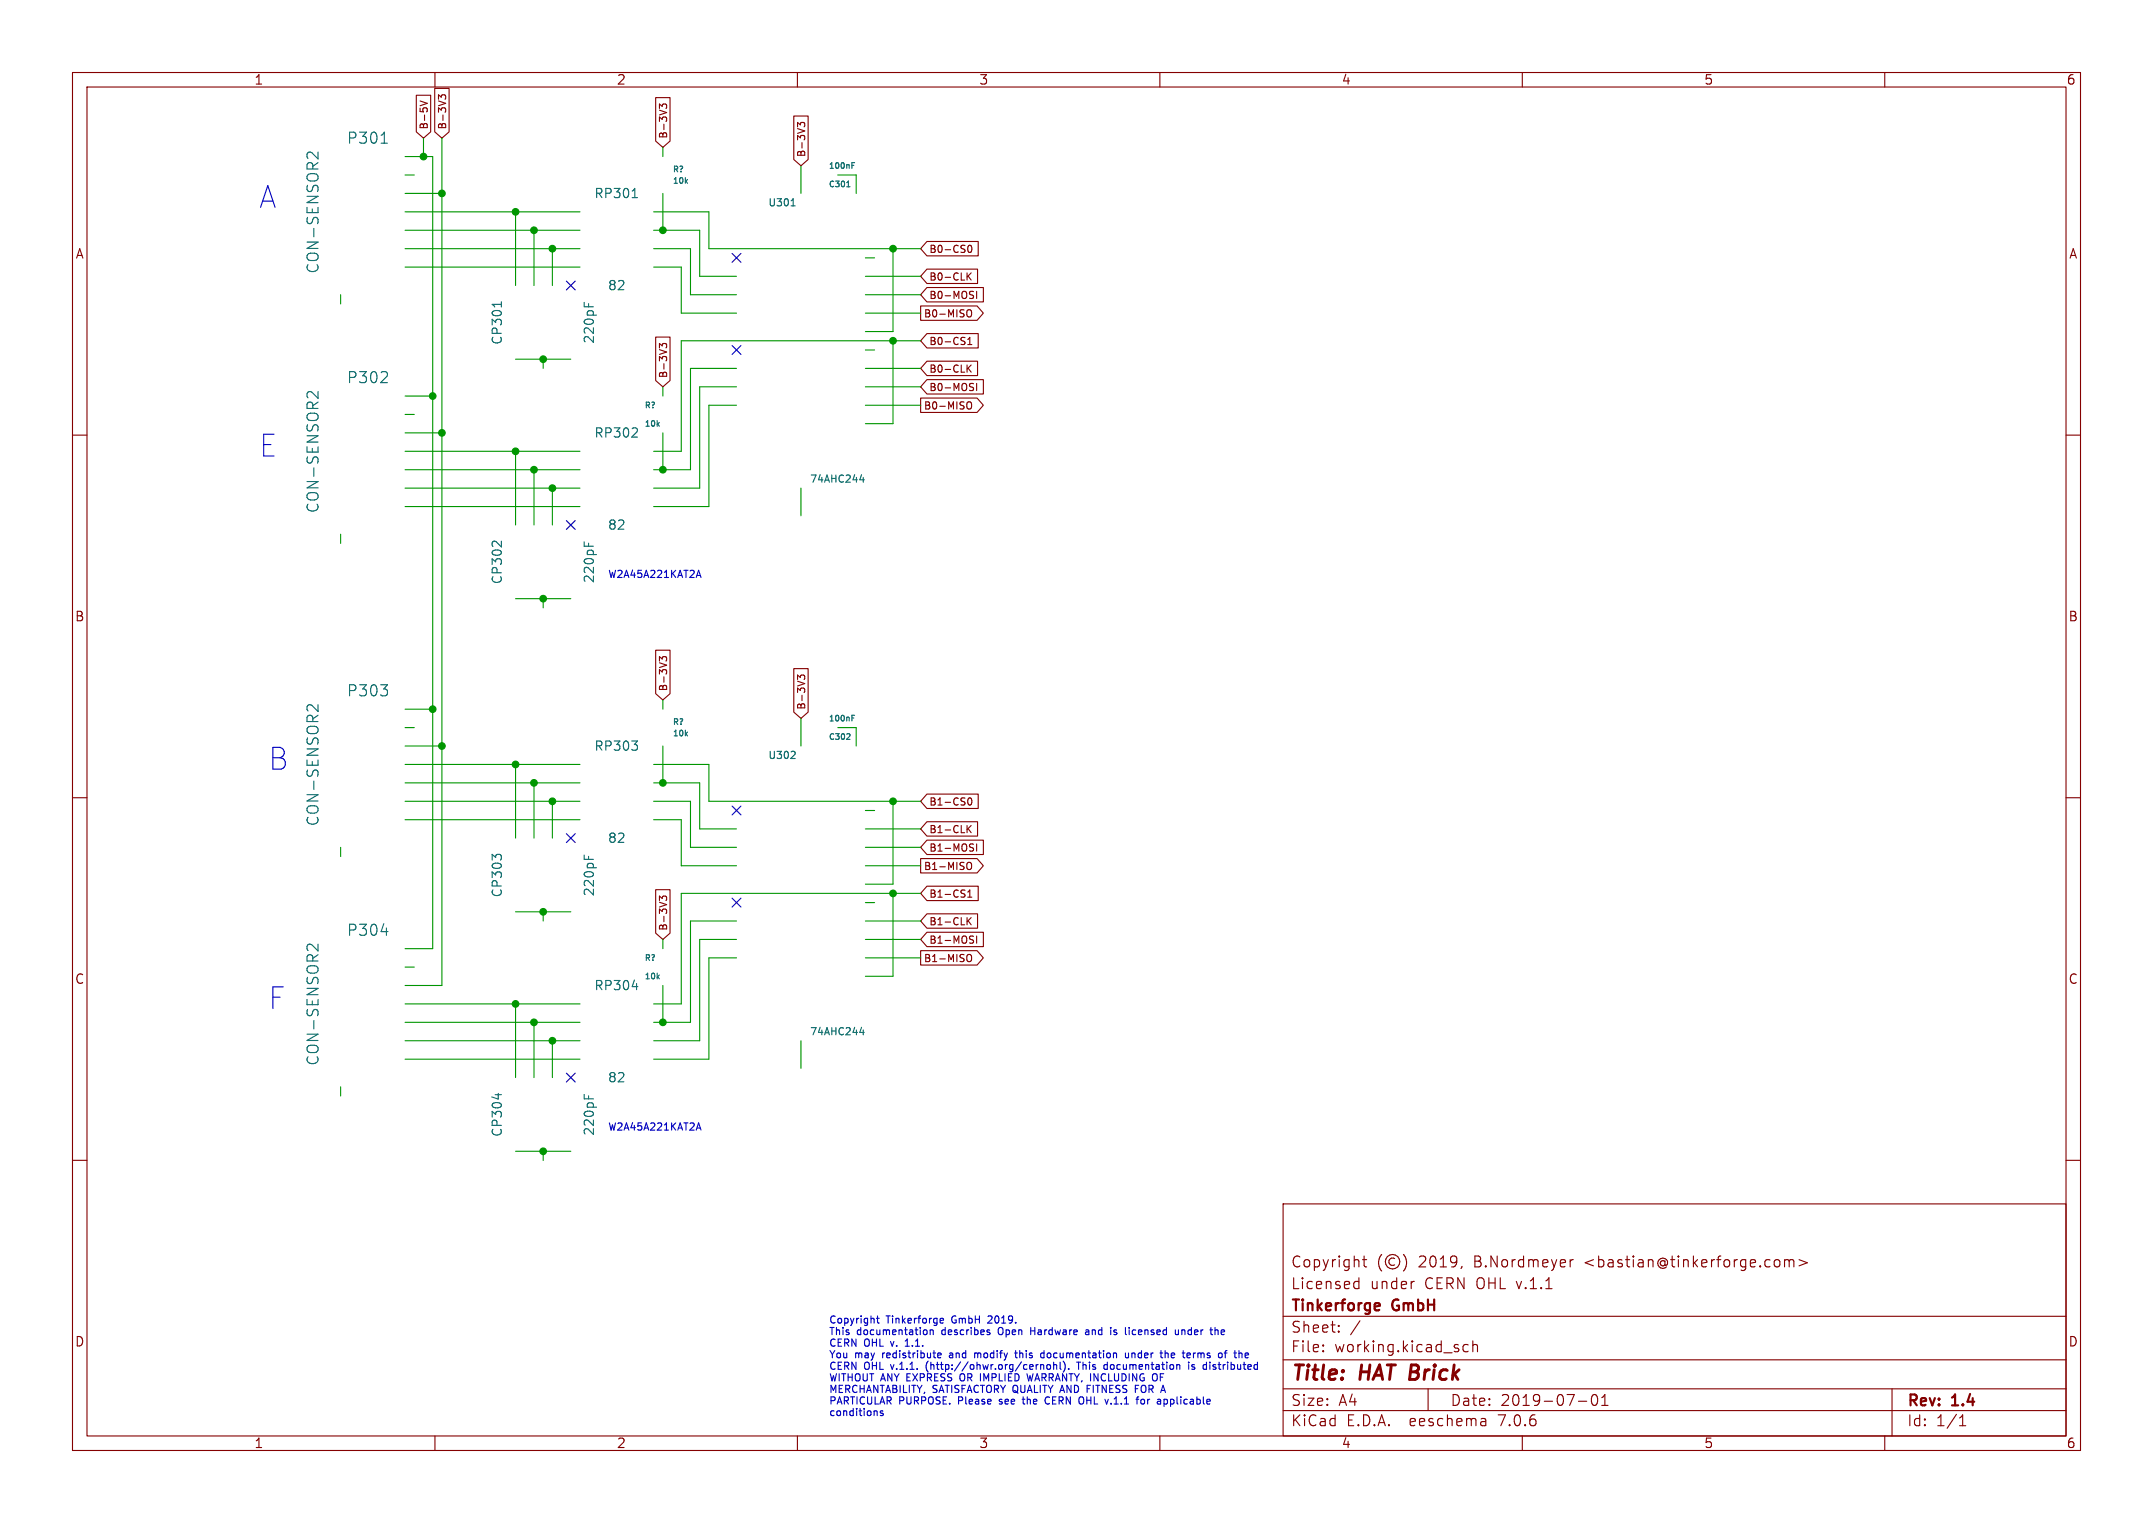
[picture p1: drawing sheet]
(kicad_sch (version 20230121) (generator eeschema)

 (paper "A4")

 (title_block
  (title "HAT Brick")
  (date "2019-07-01")
  (rev "1.4")
  (company "Tinkerforge GmbH")
  (comment 1 "Licensed under CERN OHL v.1.1")
  (comment 2 "Copyright (©) 2019, B.Nordmeyer <bastian@tinkerforge.com>"))

 (lib_symbols)

 (junction (at 59.69 54.61) (diameter 0) (color 0 0 0 0))
 (junction (at 76.2 143.51) (diameter 0) (color 0 0 0 0))
 (junction (at 60.96 102.87) (diameter 0) (color 0 0 0 0))
 (junction (at 60.96 59.69) (diameter 0) (color 0 0 0 0))
 (junction (at 71.12 138.43) (diameter 0) (color 0 0 0 0))
 (junction (at 73.66 140.97) (diameter 0) (color 0 0 0 0))
 (junction (at 74.93 49.53) (diameter 0) (color 0 0 0 0))
 (junction (at 73.66 107.95) (diameter 0) (color 0 0 0 0))
 (junction (at 74.93 158.75) (diameter 0) (color 0 0 0 0))
 (junction (at 123.19 46.99) (diameter 0) (color 0 0 0 0))
 (junction (at 123.19 110.49) (diameter 0) (color 0 0 0 0))
 (junction (at 91.44 140.97) (diameter 0) (color 0 0 0 0))
 (junction (at 123.19 123.19) (diameter 0) (color 0 0 0 0))
 (junction (at 73.66 64.77) (diameter 0) (color 0 0 0 0))
 (junction (at 60.96 26.67) (diameter 0) (color 0 0 0 0))
 (junction (at 74.93 82.55) (diameter 0) (color 0 0 0 0))
 (junction (at 59.69 97.79) (diameter 0) (color 0 0 0 0))
 (junction (at 91.44 107.95) (diameter 0) (color 0 0 0 0))
 (junction (at 123.19 34.29) (diameter 0) (color 0 0 0 0))
 (junction (at 76.2 67.31) (diameter 0) (color 0 0 0 0))
 (junction (at 71.12 62.23) (diameter 0) (color 0 0 0 0))
 (junction (at 76.2 110.49) (diameter 0) (color 0 0 0 0))
 (junction (at 74.93 125.73) (diameter 0) (color 0 0 0 0))
 (junction (at 71.12 29.21) (diameter 0) (color 0 0 0 0))
 (junction (at 73.66 31.75) (diameter 0) (color 0 0 0 0))
 (junction (at 76.2 34.29) (diameter 0) (color 0 0 0 0))
 (junction (at 58.42 21.59) (diameter 0) (color 0 0 0 0))
 (junction (at 71.12 105.41) (diameter 0) (color 0 0 0 0))
 (junction (at 91.44 31.75) (diameter 0) (color 0 0 0 0))
 (junction (at 91.44 64.77) (diameter 0) (color 0 0 0 0))

 (no_connect (at 78.74 148.59))
 (no_connect (at 101.6 48.26))
 (no_connect (at 101.6 111.76))
 (no_connect (at 101.6 124.46))
 (no_connect (at 78.74 115.57))
 (no_connect (at 78.74 72.39))
 (no_connect (at 101.6 35.56))
 (no_connect (at 78.74 39.37))

 (wire (pts (xy 73.66 148.59) (xy 73.66 140.97)) (stroke (width 0) (type default)))
 (wire (pts (xy 95.25 40.64) (xy 95.25 34.29)) (stroke (width 0) (type default)))
 (wire (pts (xy 101.6 50.8) (xy 95.25 50.8)) (stroke (width 0) (type default)))
 (wire (pts (xy 59.69 130.81) (xy 55.88 130.81)) (stroke (width 0) (type default)))
 (wire (pts (xy 115.57 24.13) (xy 118.11 24.13)) (stroke (width 0) (type default)))
 (wire (pts (xy 95.25 140.97) (xy 91.44 140.97)) (stroke (width 0) (type default)))
 (wire (pts (xy 96.52 129.54) (xy 96.52 143.51)) (stroke (width 0) (type default)))
 (wire (pts (xy 96.52 114.3) (xy 96.52 107.95)) (stroke (width 0) (type default)))
 (wire (pts (xy 55.88 100.33) (xy 57.15 100.33)) (stroke (width 0) (type default)))
 (wire (pts (xy 59.69 21.59) (xy 59.69 54.61)) (stroke (width 0) (type default)))
 (wire (pts (xy 60.96 102.87) (xy 55.88 102.87)) (stroke (width 0) (type default)))
 (wire (pts (xy 58.42 21.59) (xy 55.88 21.59)) (stroke (width 0) (type default)))
 (wire (pts (xy 91.44 107.95) (xy 90.17 107.95)) (stroke (width 0) (type default)))
 (wire (pts (xy 73.66 115.57) (xy 73.66 107.95)) (stroke (width 0) (type default)))
 (wire (pts (xy 101.6 127) (xy 95.25 127)) (stroke (width 0) (type default)))
 (wire (pts (xy 110.49 22.86) (xy 110.49 26.67)) (stroke (width 0) (type default)))
 (wire (pts (xy 119.38 40.64) (xy 127 40.64)) (stroke (width 0) (type default)))
 (wire (pts (xy 91.44 59.69) (xy 91.44 64.77)) (stroke (width 0) (type default)))
 (wire (pts (xy 91.44 140.97) (xy 90.17 140.97)) (stroke (width 0) (type default)))
 (wire (pts (xy 55.88 69.85) (xy 80.01 69.85)) (stroke (width 0) (type default)))
 (wire (pts (xy 118.11 100.33) (xy 118.11 102.87)) (stroke (width 0) (type default)))
 (wire (pts (xy 55.88 105.41) (xy 71.12 105.41)) (stroke (width 0) (type default)))
 (wire (pts (xy 55.88 31.75) (xy 73.66 31.75)) (stroke (width 0) (type default)))
 (wire (pts (xy 76.2 67.31) (xy 80.01 67.31)) (stroke (width 0) (type default)))
 (wire (pts (xy 71.12 125.73) (xy 74.93 125.73)) (stroke (width 0) (type default)))
 (wire (pts (xy 55.88 67.31) (xy 76.2 67.31)) (stroke (width 0) (type default)))
 (wire (pts (xy 96.52 38.1) (xy 96.52 31.75)) (stroke (width 0) (type default)))
 (wire (pts (xy 123.19 123.19) (xy 93.98 123.19)) (stroke (width 0) (type default)))
 (wire (pts (xy 101.6 55.88) (xy 97.79 55.88)) (stroke (width 0) (type default)))
 (wire (pts (xy 97.79 69.85) (xy 90.17 69.85)) (stroke (width 0) (type default)))
 (wire (pts (xy 46.99 118.11) (xy 46.99 116.84)) (stroke (width 0) (type default)))
 (wire (pts (xy 119.38 119.38) (xy 127 119.38)) (stroke (width 0) (type default)))
 (wire (pts (xy 119.38 132.08) (xy 127 132.08)) (stroke (width 0) (type default)))
 (wire (pts (xy 127 123.19) (xy 123.19 123.19)) (stroke (width 0) (type default)))
 (wire (pts (xy 46.99 41.91) (xy 46.99 40.64)) (stroke (width 0) (type default)))
 (wire (pts (xy 60.96 59.69) (xy 55.88 59.69)) (stroke (width 0) (type default)))
 (wire (pts (xy 96.52 53.34) (xy 96.52 67.31)) (stroke (width 0) (type default)))
 (wire (pts (xy 127 46.99) (xy 123.19 46.99)) (stroke (width 0) (type default)))
 (wire (pts (xy 55.88 110.49) (xy 76.2 110.49)) (stroke (width 0) (type default)))
 (wire (pts (xy 101.6 129.54) (xy 96.52 129.54)) (stroke (width 0) (type default)))
 (wire (pts (xy 71.12 105.41) (xy 80.01 105.41)) (stroke (width 0) (type default)))
 (wire (pts (xy 97.79 105.41) (xy 90.17 105.41)) (stroke (width 0) (type default)))
 (wire (pts (xy 73.66 39.37) (xy 73.66 31.75)) (stroke (width 0) (type default)))
 (wire (pts (xy 90.17 113.03) (xy 93.98 113.03)) (stroke (width 0) (type default)))
 (wire (pts (xy 55.88 62.23) (xy 71.12 62.23)) (stroke (width 0) (type default)))
 (wire (pts (xy 55.88 107.95) (xy 73.66 107.95)) (stroke (width 0) (type default)))
 (wire (pts (xy 101.6 132.08) (xy 97.79 132.08)) (stroke (width 0) (type default)))
 (wire (pts (xy 91.44 54.61) (xy 91.44 53.34)) (stroke (width 0) (type default)))
 (wire (pts (xy 60.96 59.69) (xy 60.96 102.87)) (stroke (width 0) (type default)))
 (wire (pts (xy 73.66 72.39) (xy 73.66 64.77)) (stroke (width 0) (type default)))
 (wire (pts (xy 97.79 110.49) (xy 123.19 110.49)) (stroke (width 0) (type default)))
 (wire (pts (xy 74.93 125.73) (xy 74.93 127)) (stroke (width 0) (type default)))
 (wire (pts (xy 119.38 43.18) (xy 127 43.18)) (stroke (width 0) (type default)))
 (wire (pts (xy 55.88 24.13) (xy 57.15 24.13)) (stroke (width 0) (type default)))
 (wire (pts (xy 59.69 97.79) (xy 55.88 97.79)) (stroke (width 0) (type default)))
 (wire (pts (xy 74.93 83.82) (xy 74.93 82.55)) (stroke (width 0) (type default)))
 (wire (pts (xy 59.69 54.61) (xy 59.69 97.79)) (stroke (width 0) (type default)))
 (wire (pts (xy 76.2 143.51) (xy 80.01 143.51)) (stroke (width 0) (type default)))
 (wire (pts (xy 76.2 148.59) (xy 76.2 143.51)) (stroke (width 0) (type default)))
 (wire (pts (xy 119.38 116.84) (xy 127 116.84)) (stroke (width 0) (type default)))
 (wire (pts (xy 93.98 46.99) (xy 93.98 62.23)) (stroke (width 0) (type default)))
 (wire (pts (xy 76.2 72.39) (xy 76.2 67.31)) (stroke (width 0) (type default)))
 (wire (pts (xy 93.98 43.18) (xy 101.6 43.18)) (stroke (width 0) (type default)))
 (wire (pts (xy 73.66 140.97) (xy 80.01 140.97)) (stroke (width 0) (type default)))
 (wire (pts (xy 74.93 125.73) (xy 78.74 125.73)) (stroke (width 0) (type default)))
 (wire (pts (xy 74.93 160.02) (xy 74.93 158.75)) (stroke (width 0) (type default)))
 (wire (pts (xy 71.12 39.37) (xy 71.12 29.21)) (stroke (width 0) (type default)))
 (wire (pts (xy 59.69 97.79) (xy 59.69 130.81)) (stroke (width 0) (type default)))
 (wire (pts (xy 123.19 45.72) (xy 119.38 45.72)) (stroke (width 0) (type default)))
 (wire (pts (xy 119.38 111.76) (xy 120.65 111.76)) (stroke (width 0) (type default)))
 (wire (pts (xy 71.12 49.53) (xy 74.93 49.53)) (stroke (width 0) (type default)))
 (wire (pts (xy 76.2 115.57) (xy 76.2 110.49)) (stroke (width 0) (type default)))
 (wire (pts (xy 55.88 57.15) (xy 57.15 57.15)) (stroke (width 0) (type default)))
 (wire (pts (xy 95.25 116.84) (xy 95.25 110.49)) (stroke (width 0) (type default)))
 (wire (pts (xy 71.12 82.55) (xy 74.93 82.55)) (stroke (width 0) (type default)))
 (wire (pts (xy 91.44 130.81) (xy 91.44 129.54)) (stroke (width 0) (type default)))
 (wire (pts (xy 96.52 107.95) (xy 91.44 107.95)) (stroke (width 0) (type default)))
 (wire (pts (xy 95.25 64.77) (xy 91.44 64.77)) (stroke (width 0) (type default)))
 (wire (pts (xy 71.12 148.59) (xy 71.12 138.43)) (stroke (width 0) (type default)))
 (wire (pts (xy 97.79 105.41) (xy 97.79 110.49)) (stroke (width 0) (type default)))
 (wire (pts (xy 93.98 138.43) (xy 90.17 138.43)) (stroke (width 0) (type default)))
 (wire (pts (xy 55.88 133.35) (xy 57.15 133.35)) (stroke (width 0) (type default)))
 (wire (pts (xy 123.19 121.92) (xy 119.38 121.92)) (stroke (width 0) (type default)))
 (wire (pts (xy 60.96 102.87) (xy 60.96 135.89)) (stroke (width 0) (type default)))
 (wire (pts (xy 119.38 127) (xy 127 127)) (stroke (width 0) (type default)))
 (wire (pts (xy 110.49 99.06) (xy 110.49 102.87)) (stroke (width 0) (type default)))
 (wire (pts (xy 101.6 114.3) (xy 96.52 114.3)) (stroke (width 0) (type default)))
 (wire (pts (xy 91.44 97.79) (xy 91.44 96.52)) (stroke (width 0) (type default)))
 (wire (pts (xy 101.6 116.84) (xy 95.25 116.84)) (stroke (width 0) (type default)))
 (wire (pts (xy 119.38 134.62) (xy 123.19 134.62)) (stroke (width 0) (type default)))
 (wire (pts (xy 91.44 21.59) (xy 91.44 20.32)) (stroke (width 0) (type default)))
 (wire (pts (xy 118.11 24.13) (xy 118.11 26.67)) (stroke (width 0) (type default)))
 (wire (pts (xy 97.79 132.08) (xy 97.79 146.05)) (stroke (width 0) (type default)))
 (wire (pts (xy 55.88 29.21) (xy 71.12 29.21)) (stroke (width 0) (type default)))
 (wire (pts (xy 119.38 48.26) (xy 120.65 48.26)) (stroke (width 0) (type default)))
 (wire (pts (xy 74.93 82.55) (xy 78.74 82.55)) (stroke (width 0) (type default)))
 (wire (pts (xy 91.44 135.89) (xy 91.44 140.97)) (stroke (width 0) (type default)))
 (wire (pts (xy 76.2 39.37) (xy 76.2 34.29)) (stroke (width 0) (type default)))
 (wire (pts (xy 119.38 38.1) (xy 127 38.1)) (stroke (width 0) (type default)))
 (wire (pts (xy 110.49 147.32) (xy 110.49 143.51)) (stroke (width 0) (type default)))
 (wire (pts (xy 97.79 29.21) (xy 97.79 34.29)) (stroke (width 0) (type default)))
 (wire (pts (xy 55.88 113.03) (xy 80.01 113.03)) (stroke (width 0) (type default)))
 (wire (pts (xy 74.93 49.53) (xy 74.93 50.8)) (stroke (width 0) (type default)))
 (wire (pts (xy 123.19 134.62) (xy 123.19 123.19)) (stroke (width 0) (type default)))
 (wire (pts (xy 55.88 26.67) (xy 60.96 26.67)) (stroke (width 0) (type default)))
 (wire (pts (xy 91.44 26.67) (xy 91.44 31.75)) (stroke (width 0) (type default)))
 (wire (pts (xy 97.79 34.29) (xy 123.19 34.29)) (stroke (width 0) (type default)))
 (wire (pts (xy 71.12 72.39) (xy 71.12 62.23)) (stroke (width 0) (type default)))
 (wire (pts (xy 93.98 113.03) (xy 93.98 119.38)) (stroke (width 0) (type default)))
 (wire (pts (xy 55.88 36.83) (xy 80.01 36.83)) (stroke (width 0) (type default)))
 (wire (pts (xy 123.19 46.99) (xy 93.98 46.99)) (stroke (width 0) (type default)))
 (wire (pts (xy 60.96 135.89) (xy 55.88 135.89)) (stroke (width 0) (type default)))
 (wire (pts (xy 97.79 146.05) (xy 90.17 146.05)) (stroke (width 0) (type default)))
 (wire (pts (xy 91.44 64.77) (xy 90.17 64.77)) (stroke (width 0) (type default)))
 (wire (pts (xy 60.96 19.05) (xy 60.96 26.67)) (stroke (width 0) (type default)))
 (wire (pts (xy 59.69 21.59) (xy 58.42 21.59)) (stroke (width 0) (type default)))
 (wire (pts (xy 119.38 58.42) (xy 123.19 58.42)) (stroke (width 0) (type default)))
 (wire (pts (xy 60.96 26.67) (xy 60.96 59.69)) (stroke (width 0) (type default)))
 (wire (pts (xy 55.88 146.05) (xy 80.01 146.05)) (stroke (width 0) (type default)))
 (wire (pts (xy 95.25 50.8) (xy 95.25 64.77)) (stroke (width 0) (type default)))
 (wire (pts (xy 74.93 158.75) (xy 78.74 158.75)) (stroke (width 0) (type default)))
 (wire (pts (xy 71.12 158.75) (xy 74.93 158.75)) (stroke (width 0) (type default)))
 (wire (pts (xy 127 53.34) (xy 119.38 53.34)) (stroke (width 0) (type default)))
 (wire (pts (xy 101.6 38.1) (xy 96.52 38.1)) (stroke (width 0) (type default)))
 (wire (pts (xy 55.88 138.43) (xy 71.12 138.43)) (stroke (width 0) (type default)))
 (wire (pts (xy 76.2 110.49) (xy 80.01 110.49)) (stroke (width 0) (type default)))
 (wire (pts (xy 119.38 124.46) (xy 120.65 124.46)) (stroke (width 0) (type default)))
 (wire (pts (xy 110.49 71.12) (xy 110.49 67.31)) (stroke (width 0) (type default)))
 (wire (pts (xy 71.12 115.57) (xy 71.12 105.41)) (stroke (width 0) (type default)))
 (wire (pts (xy 96.52 143.51) (xy 90.17 143.51)) (stroke (width 0) (type default)))
 (wire (pts (xy 91.44 102.87) (xy 91.44 107.95)) (stroke (width 0) (type default)))
 (wire (pts (xy 73.66 64.77) (xy 80.01 64.77)) (stroke (width 0) (type default)))
 (wire (pts (xy 96.52 31.75) (xy 91.44 31.75)) (stroke (width 0) (type default)))
 (wire (pts (xy 46.99 74.93) (xy 46.99 73.66)) (stroke (width 0) (type default)))
 (wire (pts (xy 101.6 40.64) (xy 95.25 40.64)) (stroke (width 0) (type default)))
 (wire (pts (xy 93.98 62.23) (xy 90.17 62.23)) (stroke (width 0) (type default)))
 (wire (pts (xy 91.44 31.75) (xy 90.17 31.75)) (stroke (width 0) (type default)))
 (wire (pts (xy 119.38 114.3) (xy 127 114.3)) (stroke (width 0) (type default)))
 (wire (pts (xy 55.88 140.97) (xy 73.66 140.97)) (stroke (width 0) (type default)))
 (wire (pts (xy 74.93 49.53) (xy 78.74 49.53)) (stroke (width 0) (type default)))
 (wire (pts (xy 119.38 55.88) (xy 127 55.88)) (stroke (width 0) (type default)))
 (wire (pts (xy 127 129.54) (xy 119.38 129.54)) (stroke (width 0) (type default)))
 (wire (pts (xy 119.38 50.8) (xy 127 50.8)) (stroke (width 0) (type default)))
 (wire (pts (xy 76.2 34.29) (xy 80.01 34.29)) (stroke (width 0) (type default)))
 (wire (pts (xy 90.17 36.83) (xy 93.98 36.83)) (stroke (width 0) (type default)))
 (wire (pts (xy 123.19 58.42) (xy 123.19 46.99)) (stroke (width 0) (type default)))
 (wire (pts (xy 55.88 34.29) (xy 76.2 34.29)) (stroke (width 0) (type default)))
 (wire (pts (xy 119.38 35.56) (xy 120.65 35.56)) (stroke (width 0) (type default)))
 (wire (pts (xy 96.52 67.31) (xy 90.17 67.31)) (stroke (width 0) (type default)))
 (wire (pts (xy 123.19 34.29) (xy 123.19 45.72)) (stroke (width 0) (type default)))
 (wire (pts (xy 97.79 29.21) (xy 90.17 29.21)) (stroke (width 0) (type default)))
 (wire (pts (xy 71.12 29.21) (xy 80.01 29.21)) (stroke (width 0) (type default)))
 (wire (pts (xy 55.88 64.77) (xy 73.66 64.77)) (stroke (width 0) (type default)))
 (wire (pts (xy 93.98 36.83) (xy 93.98 43.18)) (stroke (width 0) (type default)))
 (wire (pts (xy 73.66 107.95) (xy 80.01 107.95)) (stroke (width 0) (type default)))
 (wire (pts (xy 123.19 110.49) (xy 123.19 121.92)) (stroke (width 0) (type default)))
 (wire (pts (xy 123.19 34.29) (xy 127 34.29)) (stroke (width 0) (type default)))
 (wire (pts (xy 73.66 31.75) (xy 80.01 31.75)) (stroke (width 0) (type default)))
 (wire (pts (xy 95.25 34.29) (xy 90.17 34.29)) (stroke (width 0) (type default)))
 (wire (pts (xy 115.57 100.33) (xy 118.11 100.33)) (stroke (width 0) (type default)))
 (wire (pts (xy 101.6 53.34) (xy 96.52 53.34)) (stroke (width 0) (type default)))
 (wire (pts (xy 93.98 119.38) (xy 101.6 119.38)) (stroke (width 0) (type default)))
 (wire (pts (xy 71.12 138.43) (xy 80.01 138.43)) (stroke (width 0) (type default)))
 (wire (pts (xy 93.98 123.19) (xy 93.98 138.43)) (stroke (width 0) (type default)))
 (wire (pts (xy 97.79 55.88) (xy 97.79 69.85)) (stroke (width 0) (type default)))
 (wire (pts (xy 59.69 54.61) (xy 55.88 54.61)) (stroke (width 0) (type default)))
 (wire (pts (xy 95.25 110.49) (xy 90.17 110.49)) (stroke (width 0) (type default)))
 (wire (pts (xy 55.88 143.51) (xy 76.2 143.51)) (stroke (width 0) (type default)))
 (wire (pts (xy 58.42 21.59) (xy 58.42 19.05)) (stroke (width 0) (type default)))
 (wire (pts (xy 46.99 151.13) (xy 46.99 149.86)) (stroke (width 0) (type default)))
 (wire (pts (xy 71.12 62.23) (xy 80.01 62.23)) (stroke (width 0) (type default)))
 (wire (pts (xy 95.25 127) (xy 95.25 140.97)) (stroke (width 0) (type default)))
 (wire (pts (xy 123.19 110.49) (xy 127 110.49)) (stroke (width 0) (type default)))

 (text "F" (at 36.83 139.7 0) (effects (font (size 2.9972 2.9972)) (justify left bottom)))
 (text "B" (at 36.83 106.68 0) (effects (font (size 2.9972 2.9972)) (justify left bottom)))
 (text "W2A45A221KAT2A" (at 83.82 80.01 0) (effects (font (size 0.9906 0.9906)) (justify left bottom)))
 (text "E" (at 35.56 63.5 0) (effects (font (size 2.9972 2.9972)) (justify left bottom)))
 (text "A" (at 35.56 29.21 0) (effects (font (size 2.9972 2.9972)) (justify left bottom)))
 (text "Copyright Tinkerforge GmbH 2019.\nThis documentation describes Open Hardware and is licensed under the\nCERN OHL v. 1.1.\nYou may redistribute and modify this documentation under the terms of the\nCERN OHL v.1.1. (http://ohwr.org/cernohl). This documentation is distributed\nWITHOUT ANY EXPRESS OR IMPLIED WARRANTY, INCLUDING OF\nMERCHANTABILITY, SATISFACTORY QUALITY AND FITNESS FOR A\nPARTICULAR PURPOSE. Please see the CERN OHL v.1.1 for applicable\nconditions" (at 114.3 195.58 0) (effects (font (size 0.9906 0.9906)) (justify left bottom)))
 (text "W2A45A221KAT2A" (at 83.82 156.21 0) (effects (font (size 0.9906 0.9906)) (justify left bottom)))

 (global_label "B0-CLK" (shape input) (at 127 50.8 0) (effects (font (size 0.9906 0.9906)) (justify left))
  (property "Intersheetrefs" "${INTERSHEET_REFS}" (at 127 50.8 0) (effects (font (size 1.27 1.27)) hide)))
 (global_label "B-3V3" (shape input) (at 91.44 20.32 90) (effects (font (size 0.9906 0.9906)) (justify left))
  (property "Intersheetrefs" "${INTERSHEET_REFS}" (at 91.44 20.32 0) (effects (font (size 1.27 1.27)) hide)))
 (global_label "B-3V3" (shape input) (at 60.96 19.05 90) (effects (font (size 0.9906 0.9906)) (justify left))
  (property "Intersheetrefs" "${INTERSHEET_REFS}" (at 60.96 19.05 0) (effects (font (size 1.27 1.27)) hide)))
 (global_label "B1-MISO" (shape output) (at 127 132.08 0) (effects (font (size 0.9906 0.9906)) (justify left))
  (property "Intersheetrefs" "${INTERSHEET_REFS}" (at 127 132.08 0) (effects (font (size 1.27 1.27)) hide)))
 (global_label "B0-CLK" (shape input) (at 127 38.1 0) (effects (font (size 0.9906 0.9906)) (justify left))
  (property "Intersheetrefs" "${INTERSHEET_REFS}" (at 127 38.1 0) (effects (font (size 1.27 1.27)) hide)))
 (global_label "B1-CLK" (shape input) (at 127 114.3 0) (effects (font (size 0.9906 0.9906)) (justify left))
  (property "Intersheetrefs" "${INTERSHEET_REFS}" (at 127 114.3 0) (effects (font (size 1.27 1.27)) hide)))
 (global_label "B1-CS0" (shape input) (at 127 110.49 0) (effects (font (size 0.9906 0.9906)) (justify left))
  (property "Intersheetrefs" "${INTERSHEET_REFS}" (at 127 110.49 0) (effects (font (size 1.27 1.27)) hide)))
 (global_label "B-3V3" (shape input) (at 110.49 22.86 90) (effects (font (size 0.9906 0.9906)) (justify left))
  (property "Intersheetrefs" "${INTERSHEET_REFS}" (at 110.49 22.86 0) (effects (font (size 1.27 1.27)) hide)))
 (global_label "B1-MISO" (shape output) (at 127 119.38 0) (effects (font (size 0.9906 0.9906)) (justify left))
  (property "Intersheetrefs" "${INTERSHEET_REFS}" (at 127 119.38 0) (effects (font (size 1.27 1.27)) hide)))
 (global_label "B-3V3" (shape input) (at 110.49 99.06 90) (effects (font (size 0.9906 0.9906)) (justify left))
  (property "Intersheetrefs" "${INTERSHEET_REFS}" (at 110.49 99.06 0) (effects (font (size 1.27 1.27)) hide)))
 (global_label "B-5V" (shape input) (at 58.42 19.05 90) (effects (font (size 0.9906 0.9906)) (justify left))
  (property "Intersheetrefs" "${INTERSHEET_REFS}" (at 58.42 19.05 0) (effects (font (size 1.27 1.27)) hide)))
 (global_label "B1-MOSI" (shape input) (at 127 116.84 0) (effects (font (size 0.9906 0.9906)) (justify left))
  (property "Intersheetrefs" "${INTERSHEET_REFS}" (at 127 116.84 0) (effects (font (size 1.27 1.27)) hide)))
 (global_label "B1-CS1" (shape input) (at 127 123.19 0) (effects (font (size 0.9906 0.9906)) (justify left))
  (property "Intersheetrefs" "${INTERSHEET_REFS}" (at 127 123.19 0) (effects (font (size 1.27 1.27)) hide)))
 (global_label "B-3V3" (shape input) (at 91.44 53.34 90) (effects (font (size 0.9906 0.9906)) (justify left))
  (property "Intersheetrefs" "${INTERSHEET_REFS}" (at 91.44 53.34 0) (effects (font (size 1.27 1.27)) hide)))
 (global_label "B-3V3" (shape input) (at 91.44 96.52 90) (effects (font (size 0.9906 0.9906)) (justify left))
  (property "Intersheetrefs" "${INTERSHEET_REFS}" (at 91.44 96.52 0) (effects (font (size 1.27 1.27)) hide)))
 (global_label "B0-MISO" (shape output) (at 127 55.88 0) (effects (font (size 0.9906 0.9906)) (justify left))
  (property "Intersheetrefs" "${INTERSHEET_REFS}" (at 127 55.88 0) (effects (font (size 1.27 1.27)) hide)))
 (global_label "B-3V3" (shape input) (at 91.44 129.54 90) (effects (font (size 0.9906 0.9906)) (justify left))
  (property "Intersheetrefs" "${INTERSHEET_REFS}" (at 91.44 129.54 0) (effects (font (size 1.27 1.27)) hide)))
 (global_label "B1-MOSI" (shape input) (at 127 129.54 0) (effects (font (size 0.9906 0.9906)) (justify left))
  (property "Intersheetrefs" "${INTERSHEET_REFS}" (at 127 129.54 0) (effects (font (size 1.27 1.27)) hide)))
 (global_label "B0-MISO" (shape output) (at 127 43.18 0) (effects (font (size 0.9906 0.9906)) (justify left))
  (property "Intersheetrefs" "${INTERSHEET_REFS}" (at 127 43.18 0) (effects (font (size 1.27 1.27)) hide)))
 (global_label "B1-CLK" (shape input) (at 127 127 0) (effects (font (size 0.9906 0.9906)) (justify left))
  (property "Intersheetrefs" "${INTERSHEET_REFS}" (at 127 127 0) (effects (font (size 1.27 1.27)) hide)))
 (global_label "B0-MOSI" (shape input) (at 127 53.34 0) (effects (font (size 0.9906 0.9906)) (justify left))
  (property "Intersheetrefs" "${INTERSHEET_REFS}" (at 127 53.34 0) (effects (font (size 1.27 1.27)) hide)))
 (global_label "B0-CS1" (shape input) (at 127 46.99 0) (effects (font (size 0.9906 0.9906)) (justify left))
  (property "Intersheetrefs" "${INTERSHEET_REFS}" (at 127 46.99 0) (effects (font (size 1.27 1.27)) hide)))
 (global_label "B0-MOSI" (shape input) (at 127 40.64 0) (effects (font (size 0.9906 0.9906)) (justify left))
  (property "Intersheetrefs" "${INTERSHEET_REFS}" (at 127 40.64 0) (effects (font (size 1.27 1.27)) hide)))
 (global_label "B0-CS0" (shape input) (at 127 34.29 0) (effects (font (size 0.9906 0.9906)) (justify left))
  (property "Intersheetrefs" "${INTERSHEET_REFS}" (at 127 34.29 0) (effects (font (size 1.27 1.27)) hide)))

 (symbol (lib_id "tinkerforge:CON-SENSOR2") (at 46.99 29.21 0) (mirror y) (unit 1) (in_bom yes) (on_board yes) (dnp no)
  (property "Reference" "P301" (at 50.8 19.05 0) (effects (font (size 1.524 1.524))))
  (property "Value" "CON-SENSOR2" (at 43.18 29.21 90) (effects (font (size 1.524 1.524))))
  (property "Footprint" "kicad-libraries:CON-SENSOR2_180" (at 44.45 33.02 0) (effects (font (size 1.524 1.524)) hide))
  (property "Datasheet" "" (at 44.45 33.02 0) (effects (font (size 1.524 1.524)))))

 (symbol (lib_id "tinkerforge:GND") (at 46.99 41.91 0) (unit 1) (in_bom yes) (on_board yes) (dnp no)
  (property "Reference" "#PWR094" (at 46.99 41.91 0) (effects (font (size 0.762 0.762)) hide))
  (property "Value" "GND" (at 46.99 43.688 0) (effects (font (size 0.762 0.762)) hide))
  (property "Footprint" "" (at 46.99 41.91 0) (effects (font (size 1.524 1.524))))
  (property "Datasheet" "" (at 46.99 41.91 0) (effects (font (size 1.524 1.524)))))

 (symbol (lib_id "tinkerforge:74AHC244_SPEC") (at 110.49 46.99 0) (mirror y) (unit 1) (in_bom yes) (on_board yes) (dnp no)
  (property "Reference" "U301" (at 107.95 27.94 0) (effects (font (size 0.9906 0.9906))))
  (property "Value" "74AHC244" (at 115.57 66.04 0) (effects (font (size 0.9906 0.9906))))
  (property "Footprint" "kicad-libraries:TSSOP20" (at 110.49 46.99 0) (effects (font (size 0.9906 0.9906)) hide))
  (property "Datasheet" "" (at 110.49 46.99 0) (effects (font (size 0.9906 0.9906)) hide)))

 (symbol (lib_id "tinkerforge:CON-SENSOR2") (at 46.99 62.23 0) (mirror y) (unit 1) (in_bom yes) (on_board yes) (dnp no)
  (property "Reference" "P302" (at 50.8 52.07 0) (effects (font (size 1.524 1.524))))
  (property "Value" "CON-SENSOR2" (at 43.18 62.23 90) (effects (font (size 1.524 1.524))))
  (property "Footprint" "kicad-libraries:CON-SENSOR2_180" (at 44.45 66.04 0) (effects (font (size 1.524 1.524)) hide))
  (property "Datasheet" "" (at 44.45 66.04 0) (effects (font (size 1.524 1.524)))))

 (symbol (lib_id "tinkerforge:GND") (at 46.99 74.93 0) (unit 1) (in_bom yes) (on_board yes) (dnp no)
  (property "Reference" "#PWR095" (at 46.99 74.93 0) (effects (font (size 0.762 0.762)) hide))
  (property "Value" "GND" (at 46.99 76.708 0) (effects (font (size 0.762 0.762)) hide))
  (property "Footprint" "" (at 46.99 74.93 0) (effects (font (size 1.524 1.524))))
  (property "Datasheet" "" (at 46.99 74.93 0) (effects (font (size 1.524 1.524)))))

 (symbol (lib_id "tinkerforge:GND") (at 110.49 71.12 0) (unit 1) (in_bom yes) (on_board yes) (dnp no)
  (property "Reference" "#PWR096" (at 110.49 71.12 0) (effects (font (size 0.762 0.762)) hide))
  (property "Value" "GND" (at 110.49 72.898 0) (effects (font (size 0.762 0.762)) hide))
  (property "Footprint" "" (at 110.49 71.12 0) (effects (font (size 1.524 1.524))))
  (property "Datasheet" "" (at 110.49 71.12 0) (effects (font (size 1.524 1.524)))))

 (symbol (lib_id "tinkerforge:GND") (at 118.11 26.67 0) (unit 1) (in_bom yes) (on_board yes) (dnp no)
  (property "Reference" "#PWR097" (at 118.11 26.67 0) (effects (font (size 0.762 0.762)) hide))
  (property "Value" "GND" (at 118.11 28.448 0) (effects (font (size 0.762 0.762)) hide))
  (property "Footprint" "" (at 118.11 26.67 0) (effects (font (size 1.524 1.524))))
  (property "Datasheet" "" (at 118.11 26.67 0) (effects (font (size 1.524 1.524)))))

 (symbol (lib_id "tinkerforge:Cs") (at 113.03 24.13 270) (unit 1) (in_bom yes) (on_board yes) (dnp no)
  (property "Reference" "C301" (at 114.3 25.4 90) (effects (font (size 0.7874 0.7874)) (justify left)))
  (property "Value" "100nF" (at 114.3 22.86 90) (effects (font (size 0.7874 0.7874)) (justify left)))
  (property "Footprint" "kicad-libraries:C0603F" (at 113.03 24.13 0) (effects (font (size 1.524 1.524)) hide))
  (property "Datasheet" "" (at 113.03 24.13 0) (effects (font (size 1.524 1.524)))))

 (symbol (lib_id "tinkerforge:R_PACK4") (at 85.09 38.1 0) (unit 1) (in_bom yes) (on_board yes) (dnp no)
  (property "Reference" "RP301" (at 85.09 26.67 0) (effects (font (size 1.27 1.27))))
  (property "Value" "82" (at 85.09 39.37 0) (effects (font (size 1.27 1.27))))
  (property "Footprint" "kicad-libraries:4X0402" (at 85.09 38.1 0) (effects (font (size 1.27 1.27)) hide))
  (property "Datasheet" "" (at 85.09 38.1 0) (effects (font (size 1.27 1.27)))))

 (symbol (lib_id "tinkerforge:R_PACK4") (at 85.09 71.12 0) (unit 1) (in_bom yes) (on_board yes) (dnp no)
  (property "Reference" "RP302" (at 85.09 59.69 0) (effects (font (size 1.27 1.27))))
  (property "Value" "82" (at 85.09 72.39 0) (effects (font (size 1.27 1.27))))
  (property "Footprint" "kicad-libraries:4X0402" (at 85.09 71.12 0) (effects (font (size 1.27 1.27)) hide))
  (property "Datasheet" "" (at 85.09 71.12 0) (effects (font (size 1.27 1.27)))))

 (symbol (lib_id "tinkerforge:C_PACK4") (at 80.01 77.47 90) (mirror x) (unit 1) (in_bom yes) (on_board yes) (dnp no)
  (property "Reference" "CP302" (at 68.58 77.47 0) (effects (font (size 1.27 1.27))))
  (property "Value" "220pF" (at 81.28 77.47 0) (effects (font (size 1.27 1.27))))
  (property "Footprint" "kicad-libraries:4X0402" (at 80.01 77.47 0) (effects (font (size 1.27 1.27)) hide))
  (property "Datasheet" "" (at 80.01 77.47 0) (effects (font (size 1.27 1.27)))))

 (symbol (lib_id "tinkerforge:C_PACK4") (at 80.01 44.45 90) (mirror x) (unit 1) (in_bom yes) (on_board yes) (dnp no)
  (property "Reference" "CP301" (at 68.58 44.45 0) (effects (font (size 1.27 1.27))))
  (property "Value" "220pF" (at 81.28 44.45 0) (effects (font (size 1.27 1.27))))
  (property "Footprint" "kicad-libraries:4X0402" (at 80.01 44.45 0) (effects (font (size 1.27 1.27)) hide))
  (property "Datasheet" "" (at 80.01 44.45 0) (effects (font (size 1.27 1.27)))))

 (symbol (lib_id "tinkerforge:GND") (at 74.93 50.8 0) (unit 1) (in_bom yes) (on_board yes) (dnp no)
  (property "Reference" "#PWR098" (at 74.93 50.8 0) (effects (font (size 0.762 0.762)) hide))
  (property "Value" "GND" (at 74.93 52.578 0) (effects (font (size 0.762 0.762)) hide))
  (property "Footprint" "" (at 74.93 50.8 0) (effects (font (size 1.524 1.524))))
  (property "Datasheet" "" (at 74.93 50.8 0) (effects (font (size 1.524 1.524)))))

 (symbol (lib_id "tinkerforge:GND") (at 74.93 83.82 0) (unit 1) (in_bom yes) (on_board yes) (dnp no)
  (property "Reference" "#PWR099" (at 74.93 83.82 0) (effects (font (size 0.762 0.762)) hide))
  (property "Value" "GND" (at 74.93 85.598 0) (effects (font (size 0.762 0.762)) hide))
  (property "Footprint" "" (at 74.93 83.82 0) (effects (font (size 1.524 1.524))))
  (property "Datasheet" "" (at 74.93 83.82 0) (effects (font (size 1.524 1.524)))))

 (symbol (lib_id "tinkerforge:GND") (at 120.65 35.56 90) (unit 1) (in_bom yes) (on_board yes) (dnp no)
  (property "Reference" "#PWR0100" (at 120.65 35.56 0) (effects (font (size 0.762 0.762)) hide))
  (property "Value" "GND" (at 122.428 35.56 0) (effects (font (size 0.762 0.762)) hide))
  (property "Footprint" "" (at 120.65 35.56 0) (effects (font (size 1.524 1.524))))
  (property "Datasheet" "" (at 120.65 35.56 0) (effects (font (size 1.524 1.524)))))

 (symbol (lib_id "tinkerforge:GND") (at 120.65 48.26 90) (unit 1) (in_bom yes) (on_board yes) (dnp no)
  (property "Reference" "#PWR0101" (at 120.65 48.26 0) (effects (font (size 0.762 0.762)) hide))
  (property "Value" "GND" (at 122.428 48.26 0) (effects (font (size 0.762 0.762)) hide))
  (property "Footprint" "" (at 120.65 48.26 0) (effects (font (size 1.524 1.524))))
  (property "Datasheet" "" (at 120.65 48.26 0) (effects (font (size 1.524 1.524)))))

 (symbol (lib_id "tinkerforge:GND") (at 57.15 57.15 90) (unit 1) (in_bom yes) (on_board yes) (dnp no)
  (property "Reference" "#PWR0102" (at 57.15 57.15 0) (effects (font (size 0.762 0.762)) hide))
  (property "Value" "GND" (at 58.928 57.15 0) (effects (font (size 0.762 0.762)) hide))
  (property "Footprint" "" (at 57.15 57.15 0) (effects (font (size 1.524 1.524))))
  (property "Datasheet" "" (at 57.15 57.15 0) (effects (font (size 1.524 1.524)))))

 (symbol (lib_id "tinkerforge:GND") (at 57.15 24.13 90) (unit 1) (in_bom yes) (on_board yes) (dnp no)
  (property "Reference" "#PWR0103" (at 57.15 24.13 0) (effects (font (size 0.762 0.762)) hide))
  (property "Value" "GND" (at 58.928 24.13 0) (effects (font (size 0.762 0.762)) hide))
  (property "Footprint" "" (at 57.15 24.13 0) (effects (font (size 1.524 1.524))))
  (property "Datasheet" "" (at 57.15 24.13 0) (effects (font (size 1.524 1.524)))))

 (symbol (lib_id "tinkerforge:CON-SENSOR2") (at 46.99 105.41 0) (mirror y) (unit 1) (in_bom yes) (on_board yes) (dnp no)
  (property "Reference" "P303" (at 50.8 95.25 0) (effects (font (size 1.524 1.524))))
  (property "Value" "CON-SENSOR2" (at 43.18 105.41 90) (effects (font (size 1.524 1.524))))
  (property "Footprint" "kicad-libraries:CON-SENSOR2_180" (at 44.45 109.22 0) (effects (font (size 1.524 1.524)) hide))
  (property "Datasheet" "" (at 44.45 109.22 0) (effects (font (size 1.524 1.524)))))

 (symbol (lib_id "tinkerforge:GND") (at 46.99 118.11 0) (unit 1) (in_bom yes) (on_board yes) (dnp no)
  (property "Reference" "#PWR0104" (at 46.99 118.11 0) (effects (font (size 0.762 0.762)) hide))
  (property "Value" "GND" (at 46.99 119.888 0) (effects (font (size 0.762 0.762)) hide))
  (property "Footprint" "" (at 46.99 118.11 0) (effects (font (size 1.524 1.524))))
  (property "Datasheet" "" (at 46.99 118.11 0) (effects (font (size 1.524 1.524)))))

 (symbol (lib_id "tinkerforge:74AHC244_SPEC") (at 110.49 123.19 0) (mirror y) (unit 1) (in_bom yes) (on_board yes) (dnp no)
  (property "Reference" "U302" (at 107.95 104.14 0) (effects (font (size 0.9906 0.9906))))
  (property "Value" "74AHC244" (at 115.57 142.24 0) (effects (font (size 0.9906 0.9906))))
  (property "Footprint" "kicad-libraries:TSSOP20" (at 110.49 123.19 0) (effects (font (size 0.9906 0.9906)) hide))
  (property "Datasheet" "" (at 110.49 123.19 0) (effects (font (size 0.9906 0.9906)) hide)))

 (symbol (lib_id "tinkerforge:CON-SENSOR2") (at 46.99 138.43 0) (mirror y) (unit 1) (in_bom yes) (on_board yes) (dnp no)
  (property "Reference" "P304" (at 50.8 128.27 0) (effects (font (size 1.524 1.524))))
  (property "Value" "CON-SENSOR2" (at 43.18 138.43 90) (effects (font (size 1.524 1.524))))
  (property "Footprint" "kicad-libraries:CON-SENSOR2_180" (at 44.45 142.24 0) (effects (font (size 1.524 1.524)) hide))
  (property "Datasheet" "" (at 44.45 142.24 0) (effects (font (size 1.524 1.524)))))

 (symbol (lib_id "tinkerforge:GND") (at 46.99 151.13 0) (unit 1) (in_bom yes) (on_board yes) (dnp no)
  (property "Reference" "#PWR0105" (at 46.99 151.13 0) (effects (font (size 0.762 0.762)) hide))
  (property "Value" "GND" (at 46.99 152.908 0) (effects (font (size 0.762 0.762)) hide))
  (property "Footprint" "" (at 46.99 151.13 0) (effects (font (size 1.524 1.524))))
  (property "Datasheet" "" (at 46.99 151.13 0) (effects (font (size 1.524 1.524)))))

 (symbol (lib_id "tinkerforge:GND") (at 110.49 147.32 0) (unit 1) (in_bom yes) (on_board yes) (dnp no)
  (property "Reference" "#PWR0106" (at 110.49 147.32 0) (effects (font (size 0.762 0.762)) hide))
  (property "Value" "GND" (at 110.49 149.098 0) (effects (font (size 0.762 0.762)) hide))
  (property "Footprint" "" (at 110.49 147.32 0) (effects (font (size 1.524 1.524))))
  (property "Datasheet" "" (at 110.49 147.32 0) (effects (font (size 1.524 1.524)))))

 (symbol (lib_id "tinkerforge:GND") (at 118.11 102.87 0) (unit 1) (in_bom yes) (on_board yes) (dnp no)
  (property "Reference" "#PWR0107" (at 118.11 102.87 0) (effects (font (size 0.762 0.762)) hide))
  (property "Value" "GND" (at 118.11 104.648 0) (effects (font (size 0.762 0.762)) hide))
  (property "Footprint" "" (at 118.11 102.87 0) (effects (font (size 1.524 1.524))))
  (property "Datasheet" "" (at 118.11 102.87 0) (effects (font (size 1.524 1.524)))))

 (symbol (lib_id "tinkerforge:Cs") (at 113.03 100.33 270) (unit 1) (in_bom yes) (on_board yes) (dnp no)
  (property "Reference" "C302" (at 114.3 101.6 90) (effects (font (size 0.7874 0.7874)) (justify left)))
  (property "Value" "100nF" (at 114.3 99.06 90) (effects (font (size 0.7874 0.7874)) (justify left)))
  (property "Footprint" "kicad-libraries:C0603F" (at 113.03 100.33 0) (effects (font (size 1.524 1.524)) hide))
  (property "Datasheet" "" (at 113.03 100.33 0) (effects (font (size 1.524 1.524)))))

 (symbol (lib_id "tinkerforge:R_PACK4") (at 85.09 114.3 0) (unit 1) (in_bom yes) (on_board yes) (dnp no)
  (property "Reference" "RP303" (at 85.09 102.87 0) (effects (font (size 1.27 1.27))))
  (property "Value" "82" (at 85.09 115.57 0) (effects (font (size 1.27 1.27))))
  (property "Footprint" "kicad-libraries:4X0402" (at 85.09 114.3 0) (effects (font (size 1.27 1.27)) hide))
  (property "Datasheet" "" (at 85.09 114.3 0) (effects (font (size 1.27 1.27)))))

 (symbol (lib_id "tinkerforge:R_PACK4") (at 85.09 147.32 0) (unit 1) (in_bom yes) (on_board yes) (dnp no)
  (property "Reference" "RP304" (at 85.09 135.89 0) (effects (font (size 1.27 1.27))))
  (property "Value" "82" (at 85.09 148.59 0) (effects (font (size 1.27 1.27))))
  (property "Footprint" "kicad-libraries:4X0402" (at 85.09 147.32 0) (effects (font (size 1.27 1.27)) hide))
  (property "Datasheet" "" (at 85.09 147.32 0) (effects (font (size 1.27 1.27)))))

 (symbol (lib_id "tinkerforge:C_PACK4") (at 80.01 153.67 90) (mirror x) (unit 1) (in_bom yes) (on_board yes) (dnp no)
  (property "Reference" "CP304" (at 68.58 153.67 0) (effects (font (size 1.27 1.27))))
  (property "Value" "220pF" (at 81.28 153.67 0) (effects (font (size 1.27 1.27))))
  (property "Footprint" "kicad-libraries:4X0402" (at 80.01 153.67 0) (effects (font (size 1.27 1.27)) hide))
  (property "Datasheet" "" (at 80.01 153.67 0) (effects (font (size 1.27 1.27)))))

 (symbol (lib_id "tinkerforge:C_PACK4") (at 80.01 120.65 90) (mirror x) (unit 1) (in_bom yes) (on_board yes) (dnp no)
  (property "Reference" "CP303" (at 68.58 120.65 0) (effects (font (size 1.27 1.27))))
  (property "Value" "220pF" (at 81.28 120.65 0) (effects (font (size 1.27 1.27))))
  (property "Footprint" "kicad-libraries:4X0402" (at 80.01 120.65 0) (effects (font (size 1.27 1.27)) hide))
  (property "Datasheet" "" (at 80.01 120.65 0) (effects (font (size 1.27 1.27)))))

 (symbol (lib_id "tinkerforge:GND") (at 74.93 127 0) (unit 1) (in_bom yes) (on_board yes) (dnp no)
  (property "Reference" "#PWR0108" (at 74.93 127 0) (effects (font (size 0.762 0.762)) hide))
  (property "Value" "GND" (at 74.93 128.778 0) (effects (font (size 0.762 0.762)) hide))
  (property "Footprint" "" (at 74.93 127 0) (effects (font (size 1.524 1.524))))
  (property "Datasheet" "" (at 74.93 127 0) (effects (font (size 1.524 1.524)))))

 (symbol (lib_id "tinkerforge:GND") (at 74.93 160.02 0) (unit 1) (in_bom yes) (on_board yes) (dnp no)
  (property "Reference" "#PWR0109" (at 74.93 160.02 0) (effects (font (size 0.762 0.762)) hide))
  (property "Value" "GND" (at 74.93 161.798 0) (effects (font (size 0.762 0.762)) hide))
  (property "Footprint" "" (at 74.93 160.02 0) (effects (font (size 1.524 1.524))))
  (property "Datasheet" "" (at 74.93 160.02 0) (effects (font (size 1.524 1.524)))))

 (symbol (lib_id "tinkerforge:GND") (at 120.65 111.76 90) (unit 1) (in_bom yes) (on_board yes) (dnp no)
  (property "Reference" "#PWR0110" (at 120.65 111.76 0) (effects (font (size 0.762 0.762)) hide))
  (property "Value" "GND" (at 122.428 111.76 0) (effects (font (size 0.762 0.762)) hide))
  (property "Footprint" "" (at 120.65 111.76 0) (effects (font (size 1.524 1.524))))
  (property "Datasheet" "" (at 120.65 111.76 0) (effects (font (size 1.524 1.524)))))

 (symbol (lib_id "tinkerforge:GND") (at 120.65 124.46 90) (unit 1) (in_bom yes) (on_board yes) (dnp no)
  (property "Reference" "#PWR0111" (at 120.65 124.46 0) (effects (font (size 0.762 0.762)) hide))
  (property "Value" "GND" (at 122.428 124.46 0) (effects (font (size 0.762 0.762)) hide))
  (property "Footprint" "" (at 120.65 124.46 0) (effects (font (size 1.524 1.524))))
  (property "Datasheet" "" (at 120.65 124.46 0) (effects (font (size 1.524 1.524)))))

 (symbol (lib_id "tinkerforge:GND") (at 57.15 133.35 90) (unit 1) (in_bom yes) (on_board yes) (dnp no)
  (property "Reference" "#PWR0112" (at 57.15 133.35 0) (effects (font (size 0.762 0.762)) hide))
  (property "Value" "GND" (at 58.928 133.35 0) (effects (font (size 0.762 0.762)) hide))
  (property "Footprint" "" (at 57.15 133.35 0) (effects (font (size 1.524 1.524))))
  (property "Datasheet" "" (at 57.15 133.35 0) (effects (font (size 1.524 1.524)))))

 (symbol (lib_id "tinkerforge:GND") (at 57.15 100.33 90) (unit 1) (in_bom yes) (on_board yes) (dnp no)
  (property "Reference" "#PWR0113" (at 57.15 100.33 0) (effects (font (size 0.762 0.762)) hide))
  (property "Value" "GND" (at 58.928 100.33 0) (effects (font (size 0.762 0.762)) hide))
  (property "Footprint" "" (at 57.15 100.33 0) (effects (font (size 1.524 1.524))))
  (property "Datasheet" "" (at 57.15 100.33 0) (effects (font (size 1.524 1.524)))))

 (symbol (lib_id "tinkerforge:Rs") (at 91.44 100.33 0) (unit 1) (in_bom yes) (on_board yes) (dnp no)
  (property "Reference" "R?" (at 92.7862 99.5426 0) (effects (font (size 0.7874 0.7874)) (justify left)))
  (property "Value" "10k" (at 92.7862 101.1174 0) (effects (font (size 0.7874 0.7874)) (justify left)))
  (property "Footprint" "kicad-libraries:R0402F" (at 91.44 100.33 0) (effects (font (size 1.524 1.524)) hide))
  (property "Datasheet" "" (at 91.44 100.33 0) (effects (font (size 1.524 1.524)) hide)))

 (symbol (lib_id "tinkerforge:Rs") (at 91.44 133.35 0) (unit 1) (in_bom yes) (on_board yes) (dnp no)
  (property "Reference" "R?" (at 88.9 132.08 0) (effects (font (size 0.7874 0.7874)) (justify left)))
  (property "Value" "10k" (at 88.9 134.62 0) (effects (font (size 0.7874 0.7874)) (justify left)))
  (property "Footprint" "kicad-libraries:R0402F" (at 91.44 133.35 0) (effects (font (size 1.524 1.524)) hide))
  (property "Datasheet" "" (at 91.44 133.35 0) (effects (font (size 1.524 1.524)) hide)))

 (symbol (lib_id "tinkerforge:Rs") (at 91.44 24.13 0) (unit 1) (in_bom yes) (on_board yes) (dnp no)
  (property "Reference" "R?" (at 92.7862 23.3426 0) (effects (font (size 0.7874 0.7874)) (justify left)))
  (property "Value" "10k" (at 92.7862 24.9174 0) (effects (font (size 0.7874 0.7874)) (justify left)))
  (property "Footprint" "kicad-libraries:R0402F" (at 91.44 24.13 0) (effects (font (size 1.524 1.524)) hide))
  (property "Datasheet" "" (at 91.44 24.13 0) (effects (font (size 1.524 1.524)) hide)))

 (symbol (lib_id "tinkerforge:Rs") (at 91.44 57.15 0) (unit 1) (in_bom yes) (on_board yes) (dnp no)
  (property "Reference" "R?" (at 88.9 55.88 0) (effects (font (size 0.7874 0.7874)) (justify left)))
  (property "Value" "10k" (at 88.9 58.42 0) (effects (font (size 0.7874 0.7874)) (justify left)))
  (property "Footprint" "kicad-libraries:R0402F" (at 91.44 57.15 0) (effects (font (size 1.524 1.524)) hide))
  (property "Datasheet" "" (at 91.44 57.15 0) (effects (font (size 1.524 1.524)) hide)))

 (sheet_instances (path "" (page "1"))))
